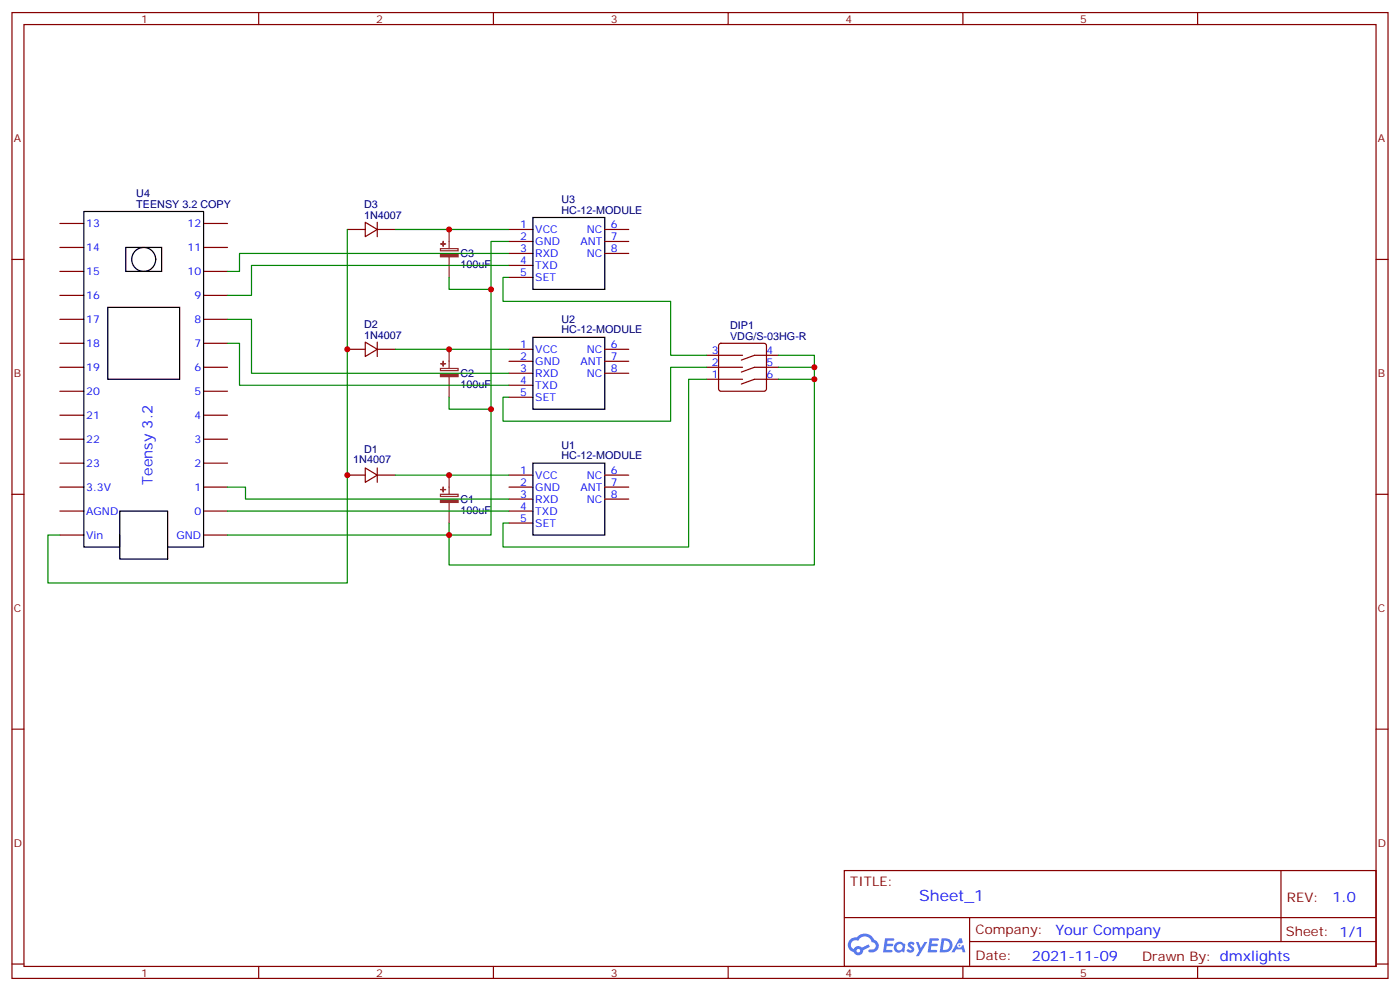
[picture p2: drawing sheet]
<svg xmlns="http://www.w3.org/2000/svg" width="412mm" height="292mm" viewBox="0 0 412 292" stroke-linecap="round" stroke-linejoin="round" font-family="sans-serif">
<g fill="none" stroke="#870000" stroke-width=".35">
<path d="M3.5 3.7h405.4v284.3h-405.4zM7.1 7.2h398.2v277.3h-398.2zM76.2 3.7v3.5M145.3 3.7v3.5M214.5 3.7v3.5M283.6 3.7v3.5M352.8 3.7v3.5M3.5 76.4h3.6M405.3 76.4h3.6M3.5 145.5h3.6M405.3 145.5h3.6M3.5 214.7h3.6"/>
<path d="M405.3 214.7h3.6M248.7 256.3h156.6v28.2h-156.6zM377.3 256.3v20.9M248.7 270.1h156.5M285.6 277.2h119.6M285.6 270.1v14.2M3.5 283.8h3.6M76.2 284.5v3.5M145.3 284.5v3.5M214.5 284.5v3.5M283.6 284.5v3.5M352.8 284.5v3.5"/>
<path d="M405.3 283.8h3.6"/>
</g>
<g fill="#5487ff">
<path d="M267.7 277.5a1.22 1.22 0 0 1 1.7 .2l-.4 .6a.47 .47 0 0 0-.3-.4 .47 .47 0 0 0-.5 .2l.1 .2a1.14 1.14 0 0 1 .8 1.8 1.14 1.14 0 0 1-1.9 0l-.2-.2 .5-.6 .7 .5a.29 .29 0 0 0 .3-.3 .29 .29 0 0 0-.2-.3 1.04 1.04 0 0 1-.6-1.7z"/>
<path d="M260.7 276.2h2.4l.3 .2-.2 .5-1.8 .1-.1 .8h1.5l.3 .4-.3 .4h-1.6l-.2 1.1h1.7l.2 .3-.2 .3-2.6 .1z"/>
<path d="M273.8 276.2h2.4l.3 .2-.1 .5-1.8 .1-.2 .8h1.6l.3 .4-.4 .4-1.6-.1-.1 1.1 1.7 .1 .2 .3-.2 .3-2.6 .1z"/>
<path d="M282.6 276.2h.7l.3 1.3-.6 .3a.69 .69 0 0 0-1 .3 .69 .69 0 0 0 .4 .9 .69 .69 0 0 0 .9-.6l.5-.2 .6 2.2h-.8l-.2-.9h-1.8l-.5 .9h-.8z"/>
<path d="M269.8 277.3h.8l.6 1.8 1.1-1.8h.9l-2.6 4.2h-.8l.9-1.5z"/>
<path d="M277.4 276.2l-.6 4.2h1.3a2.11 2.11 0 0 0 2.5-2.1 2.11 2.11 0 0 0-2.5-2.1zM278.1 277a1.39 1.39 0 0 1 1.7 1.4 1.39 1.39 0 0 1-1.8 1.2h-.3z"/>
<path d="M263.7 277.8a1.54 1.54 0 0 0-.1 2.2 1.54 1.54 0 0 0 2.2 .1l.6 .3 .3-2.3-.2-.3h-.4a1.49 1.49 0 0 0-2.4 0zM264 278.8a.94 .94 0 0 1 1.8 0 .94 .94 0 0 1-1.8 0z"/>
<path d="M250.4 276.6a2.18 2.18 0 0 0 1.1 3.7 1.44 1.44 0 0 0 1.6 .9 1.44 1.44 0 0 0 1.2-1.4l2-1.1-.5-.7-1.9 1a1.47 1.47 0 0 0-2.4 .4 1.39 1.39 0 0 1-.7-1.9 1.39 1.39 0 0 1 2-.5 2.12 2.12 0 0 1 2.2-1.3 2.12 2.12 0 0 1 1.9 1.7 1.14 1.14 0 0 1 1.1 1.4 1.14 1.14 0 0 1-1.7 .7 .43 .43 0 0 0-.5 .4 .43 .43 0 0 0 .4 .5 1.98 1.98 0 0 0 2.5-1.2 1.98 1.98 0 0 0-1.2-2.6 3.1 3.1 0 0 0-5.3-.6l-.9 .1zM252.3 279.9a.55 .55 0 0 1 1.1 0 .55 .55 0 0 1-1.1 0z"/>
<circle cx="282.6" cy="278.3" r=".26"/>
</g>
<g fill="none" stroke="#870000" stroke-width=".35">
<path d="M17.6 79.9h7.1M17.6 72.8h7.1M17.6 65.8h7.1M60 79.9h7M60 72.8h7M60 65.8h7M102.3 67.6h5.3M107.6 65.4l3.5 2.2-3.5 2.1zM111.1 67.6h5.3M111.1 65.4v4.3M149.9 67.6h7.1M149.9 71.1h7.1"/>
<path d="M149.9 74.6h7.1M149.9 78.1h7.1M178.2 67.6h7M178.2 71.1h7M178.2 74.6h7M17.6 94h7.1M17.6 87h7.1M60 94h7M60 87h7M149.9 81.7h7.1M17.6 115.2h7.1M17.6 108.1h7.1"/>
<path d="M17.6 101.1h7.1M60 115.2h7M60 108.1h7M60 101.1h7M102.3 102.8h5.3M107.6 100.7l3.5 2.1-3.5 2.2zM111.1 102.8h5.3M111.1 100.7v4.3M149.9 102.8h7.1M149.9 106.4h7.1M149.9 109.9h7.1M149.9 113.4h7.1"/>
<path d="M149.9 116.9h7.1M178.2 102.8h7M178.2 106.4h7M178.2 109.9h7M208.1 108.1h10.6M208.1 111.7h10.6M208.1 104.6h10.6M211.9 101.3l.5-.2h12.7l.5 .2 .2 .5v12.7l-.3 .5-.4 .2h-12.7l-.5-.3-.2-.4v-12.7zM229.3 108.1h-7.1l-3.8 1.4M229.3 111.7h-7.1l-3.8 1.4M229.3 104.6h-7.1l-3.8 1.4M17.6 136.3h7.1"/>
<path d="M17.6 129.3h7.1M17.6 122.2h7.1M60 136.3h7M60 129.3h7M60 122.2h7M102.3 139.9h5.3M107.6 137.8l3.5 2.1-3.5 2.1zM111.1 139.9h5.3M111.1 137.8v4.2M149.9 139.9h7.1M178.2 139.9h7M17.6 143.4h7.1"/>
<path d="M17.6 157.5h7.1M17.6 150.5h7.1M60 143.4h7M60 157.5h7M60 150.5h7M149.9 143.4h7.1M149.9 150.5h7.1M149.9 146.9h7.1M149.9 154h7.1M178.2 143.4h7M178.2 146.9h7"/>
</g>
<g fill="none" stroke="#000" stroke-width=".35">
<path d="M37 72.8h10.6v7.1h-10.6zM157 64h21.2v21.2h-21.2zM31.7 90.5h21.2v21.2h-21.2zM157 99.3h21.2v21.2h-21.2zM157 136.3h21.2v21.2h-21.2zM35.3 150.5h14.1v14.1h-14.1zM35.3 157.5v3.5h-10.6v-98.7h35.3v98.7h-10.6"/>
<circle cx="42.3" cy="76.4" r="3.5"/>
</g>
<path d="M129.8 73.2h5.1v.6h-5.1zM132.3 67.6v5.6M132.3 75.7v6M129.8 108.5h5.1v.6h-5.1zM132.3 102.8v5.7M132.3 110.9v6M132.3 139.9v5.6M129.8 145.5h5.1v.7h-5.1zM132.3 148v6" fill="none" stroke="#8c2424" stroke-width=".35"/>
<g fill="#8c2424" stroke="#8c2424" stroke-width=".35">
<path d="M129.8 147.3h5.1v.6h-5.1z"/>
<path d="M129.8 144.1h1.4z"/>
<path d="M130.5 143.4l.1 1.4z"/>
<path d="M129.8 110.2h5.1v.7h-5.1z"/>
<path d="M129.8 107.1h1.4z"/>
<path d="M130.5 106.4l.1 1.4z"/>
<path d="M129.8 75h5.1v.6h-5.1z"/>
<path d="M129.8 71.8h1.4z"/>
<path d="M130.5 71.1l.1 1.4z"/>
</g>
<g fill="none" stroke="#008700" stroke-width=".35">
<path d="M102.3 67.6v104h-88.2v-14.1h3.5M116.4 67.6h33.5M149.9 74.6h-79.3v5.3h-3.6M149.9 78.1h-75.8v8.9h-7.1M149.9 71.1h-5.3v86.4h-77.6M67 94h7.1v15.9h75.8M132.3 81.7v3.5h12.3M149.9 81.7h-1.7v7h49.4v15.9h10.5M67 101.1h3.6v12.3h79.3M116.4 102.8h33.5M132.3 116.9v3.6h12.3M208.1 111.7h-5.3v49.3h-54.6v-7h1.7"/>
<path d="M208.1 108.1h-10.5v15.9h-49.4v-7.1h1.7M229.3 104.6h10.6v61.7h-107.6v-12.3M229.3 111.7h10.6M229.3 108.1h10.6M116.4 139.9h33.5M67 143.4h5.3v3.5h77.6M67 150.5h82.9"/>
</g>
<g fill="#c00">
<circle cx="132.3" cy="67.6" r=".88"/>
<circle cx="102.3" cy="102.8" r=".88"/>
<circle cx="102.3" cy="139.9" r=".88"/>
<circle cx="132.3" cy="102.8" r=".88"/>
<circle cx="132.3" cy="139.9" r=".88"/>
<circle cx="132.3" cy="157.5" r=".88"/>
<circle cx="144.6" cy="120.5" r=".88"/>
<circle cx="144.6" cy="85.2" r=".88"/>
<circle cx="239.9" cy="111.7" r=".88"/>
<circle cx="239.9" cy="108.1" r=".88"/>
</g>
<text font-size="4.6" fill="#00f" x="270.8" y="265.3">Sheet_1</text>
<g font-size="4.2" fill="#00f">
<text x="44.9" y="142.7" transform="rotate(-90 44.9 142.7)">Teensy 3.2</text>
<text x="392.5" y="265.6">1.0</text>
<text x="310.9" y="275.1">Your Company</text>
<text x="304" y="282.9">2021-11-09</text>
</g>
<g font-size="3.9" fill="#800">
<text x="250.5" y="260.9">TITLE:</text>
<text x="379.1" y="265.6">REV:</text>
<text x="287.4" y="275.1">Company:</text>
<text x="378.7" y="275.7">Sheet: 1/1</text>
<text x="287.4" y="282.8">Date:</text>
<text x="336.4" y="282.8">Drawn By: dmxlights</text>
</g>
<g font-size="3.2" fill="#800">
<text x="41.6" y="6.7">1</text>
<text x="110.8" y="6.7">2</text>
<text x="179.9" y="6.7">3</text>
<text x="249.1" y="6.7">4</text>
<text x="318.2" y="6.7">5</text>
<text x="4.1" y="41.8">A</text>
<text x="405.9" y="41.8">A</text>
<text x="4.1" y="110.9">B</text>
<text x="405.9" y="110.9">B</text>
<text x="4.1" y="180.1">C</text>
<text x="405.9" y="180.1">C</text>
<text x="4.1" y="249.2">D</text>
<text x="405.9" y="249.2">D</text>
<text x="41.6" y="287.5">1</text>
<text x="110.8" y="287.5">2</text>
<text x="179.9" y="287.5">3</text>
<text x="249.1" y="287.5">4</text>
<text x="318.2" y="287.5">5</text>
</g>
<g font-size="3.2" fill="#000080">
<text x="40.1" y="58">U4</text>
<text x="165.4" y="59.8">U3</text>
<text x="40.1" y="61.2">TEENSY 3.2 COPY</text>
<text x="107.3" y="64.4">1N4007</text>
<text x="107.3" y="61.2">D3</text>
<text x="165.4" y="62.9">HC-12-MODULE</text>
<text x="135.6" y="75.7">C3</text>
<text x="135.6" y="79">100uF</text>
<text x="165.4" y="95">U2</text>
<text x="107.3" y="99.7">1N4007</text>
<text x="107.3" y="96.4">D2</text>
<text x="165.4" y="98.2">HC-12-MODULE</text>
<text x="215.1" y="100">VDG/S-03HG-R</text>
<text x="215.1" y="96.8">DIP1</text>
<text x="135.6" y="111">C2</text>
<text x="135.6" y="114.2">100uF</text>
<text x="104.1" y="136.3">1N4007</text>
<text x="107.3" y="133.5">D1</text>
<text x="165.4" y="135.2">HC-12-MODULE</text>
<text x="165.4" y="132.1">U1</text>
<text x="135.6" y="148.1">C1</text>
<text x="135.6" y="151.3">100uF</text>
</g>
<g font-size="3.2" fill="#00f">
<text x="25.4" y="66.9">13</text>
<text x="55.2" y="66.9">12</text>
<text x="153.2" y="67.2">1</text>
<text x="153.2" y="70.7">2</text>
<text x="157.7" y="68.6">VCC</text>
<text x="172.9" y="68.6">NC</text>
<text x="179.9" y="67.2">6</text>
<text x="179.9" y="70.7">7</text>
<text x="25.4" y="73.9">14</text>
<text x="55.2" y="73.9">11</text>
<text x="153.2" y="74.3">3</text>
<text x="153.2" y="77.8">4</text>
<text x="157.7" y="72.1">GND</text>
<text x="157.7" y="75.7">RXD</text>
<text x="170.9" y="72.1">ANT</text>
<text x="172.9" y="75.7">NC</text>
<text x="179.9" y="74.3">8</text>
<text x="25.4" y="81">15</text>
<text x="55.2" y="81">10</text>
<text x="153.2" y="81.3">5</text>
<text x="157.7" y="79.2">TXD</text>
<text x="157.7" y="82.7">SET</text>
<text x="25.4" y="88">16</text>
<text x="57.2" y="88">9</text>
<text x="25.4" y="95.1">17</text>
<text x="57.2" y="95.1">8</text>
<text x="25.4" y="102.1">18</text>
<text x="57.2" y="102.1">7</text>
<text x="153.2" y="102.5">1</text>
<text x="153.2" y="106">2</text>
<text x="157.7" y="103.9">VCC</text>
<text x="157.7" y="107.4">GND</text>
<text x="170.9" y="107.4">ANT</text>
<text x="172.9" y="103.9">NC</text>
<text x="179.9" y="102.5">6</text>
<text x="179.9" y="106">7</text>
<text x="209.6" y="107.8">2</text>
<text x="209.6" y="104.2">3</text>
<text x="225.8" y="107.8">5</text>
<text x="225.8" y="104.2">4</text>
<text x="25.4" y="109.2">19</text>
<text x="57.2" y="109.2">6</text>
<text x="153.2" y="109.5">3</text>
<text x="153.2" y="113.1">4</text>
<text x="157.7" y="110.9">RXD</text>
<text x="172.9" y="110.9">NC</text>
<text x="179.9" y="109.5">8</text>
<text x="209.6" y="111.3">1</text>
<text x="225.8" y="111.3">6</text>
<text x="25.4" y="116.2">20</text>
<text x="57.2" y="116.2">5</text>
<text x="153.2" y="116.6">5</text>
<text x="157.7" y="114.5">TXD</text>
<text x="157.7" y="118">SET</text>
<text x="25.4" y="123.3">21</text>
<text x="57.2" y="123.3">4</text>
<text x="25.4" y="130.4">22</text>
<text x="57.2" y="130.4">3</text>
<text x="25.4" y="137.4">23</text>
<text x="57.2" y="137.4">2</text>
<text x="153.2" y="139.5">1</text>
<text x="153.2" y="143.1">2</text>
<text x="157.7" y="140.9">VCC</text>
<text x="172.9" y="140.9">NC</text>
<text x="179.9" y="139.5">6</text>
<text x="179.9" y="143.1">7</text>
<text x="25.4" y="144.5">3.3V</text>
<text x="57.2" y="144.5">1</text>
<text x="153.2" y="146.6">3</text>
<text x="157.7" y="144.5">GND</text>
<text x="157.7" y="148">RXD</text>
<text x="170.9" y="144.5">ANT</text>
<text x="172.9" y="148">NC</text>
<text x="179.9" y="146.6">8</text>
<text x="25.4" y="151.5">AGND</text>
<text x="57.2" y="151.5">0</text>
<text x="153.2" y="150.1">4</text>
<text x="153.2" y="153.6">5</text>
<text x="157.7" y="151.5">TXD</text>
<text x="157.7" y="155">SET</text>
<text x="25.4" y="158.6">Vin</text>
<text x="52" y="158.6">GND</text>
</g>
</svg>
